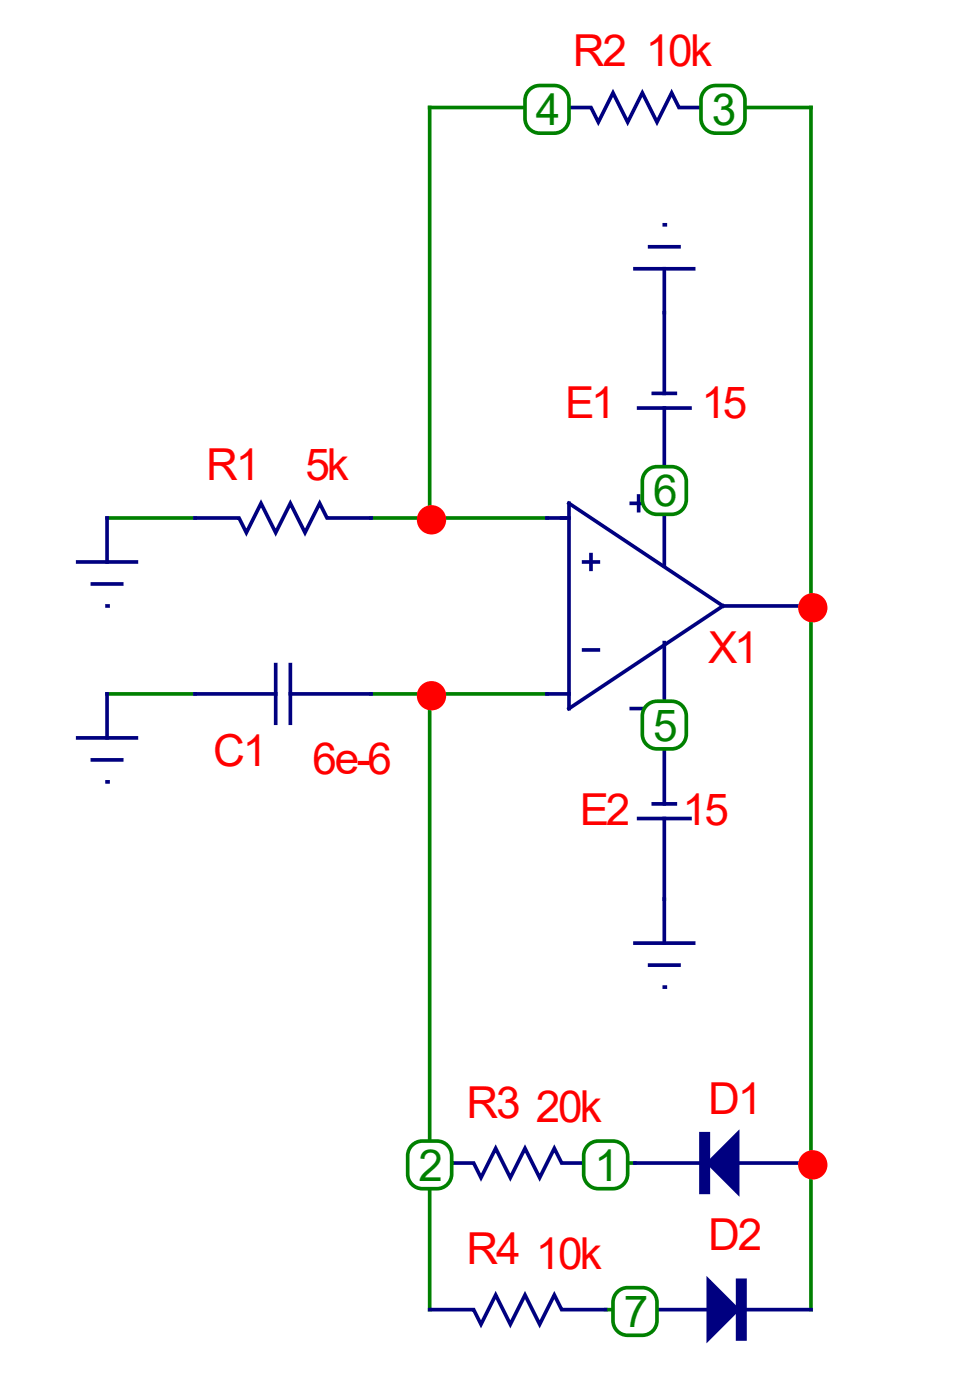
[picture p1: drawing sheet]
<svg xmlns="http://www.w3.org/2000/svg" width="70mm" height="101mm" viewBox="0 0 70 101" stroke-linecap="round" stroke-linejoin="round" font-family="sans-serif">
<path d="M39.5 7.8h-8.5v29.6M52.2 7.8h6.3v86.7M7.7 37.4h6.4M26.8 37.4h12.7M7.7 50.1h6.4M26.8 50.1h12.7M31 50.1v44.4M43.7 84h2.1M43.7 94.5h2.1" fill="none" stroke="#008000" stroke-width=".26"/>
<g fill="none" stroke="#000080" stroke-width=".26">
<path d="M39.5 7.8h3.2l.5 1 1-2.1 1.1 2.1 1.1-2.1 1 2.1 1.1-2.1 .5 1.1h3.2M45.8 19.4h4.3M46.9 17.8h2.1M47.9 16.2h.1M47.9 19.4v9M7.7 37.4v3.2M14.1 37.4h3.2l.5 1.1 1-2.2 1.1 2.2 1.1-2.2 1 2.2 1.1-2.2 .5 1.1h3.2M39.5 37.4h1.6M41.1 36.3l11.1 7.4-11.1 7.5zM45.6 36.3h1M46.1 29.5h3.7M46.1 35.8v1.1"/>
<path d="M47.1 28.4h1.6M47.9 29.5v11.3M5.6 40.6h4.2M5.6 53.3h4.2M6.7 42.2h2.1M6.7 54.9h2.1M7.7 43.7h.1M7.7 56.4h.1M7.7 50.1v3.2M14.1 50.1h5.8M19.9 48v4.2M21 50.1h5.8"/>
<path d="M21 48v4.2M39.5 50.1h1.6M42.1 40.6h1.1M42.1 46.9h1.1M42.7 40v1.1M45.6 51.2h1M46.1 59.1h3.7M47.1 58h1.6M47.9 46.4v11.6M47.9 59.1v9M52.2 43.7h6.3M45.8 68.1h4.3"/>
<path d="M46.9 69.7h2.1M47.9 71.3h.1M31 84h3.2l.5 1 1.1-2.1 1 2.1 1.1-2.1 1 2.1 1.1-2.1 .5 1.1h3.2M31 94.5h3.2l.5 1.1 1.1-2.1 1 2.1 1.1-2.1 1 2.1 1.1-2.1 .5 1h3.2M45.8 84h5.3M45.8 94.5h5.3M53.2 84h5.3M53.2 94.5h5.3"/>
</g>
<g fill="#000080" stroke="#000080" stroke-width=".26">
<path d="M53.2 81.8v4.3l-2.1-2.1z"/>
<path d="M51.1 92.4l2.1 2.1-2.1 2.2z"/>
<path d="M50.6 81.8h.5v4.3h-.5z" fill-rule="evenodd"/>
<path d="M53.2 92.4h.6v4.3h-.6z" fill-rule="evenodd"/>
</g>
<g fill="#f00" stroke="#f00" stroke-width=".26">
<circle cx="31.1" cy="37.5" r=".93"/>
<circle cx="58.7" cy="43.9" r=".93"/>
<circle cx="31.1" cy="50.2" r=".93"/>
<circle cx="58.7" cy="84.1" r=".93"/>
</g>
<g fill="#fff" stroke="#008000" stroke-width=".26">
<path d="M42.6 82.6a2.28 2.28 0 0 1 2.5 .2 3.3 3.3 0 0 1 .1 2.3 1.06 1.06 0 0 1-1 .7h-1a1.06 1.06 0 0 1-1.1-1l.1-1.7z" fill-rule="evenodd"/>
<path d="M29.9 82.6a2.28 2.28 0 0 1 2.5 .2 3.3 3.3 0 0 1 .1 2.3 1.06 1.06 0 0 1-1 .7h-1a1.06 1.06 0 0 1-1.1-1l.1-1.7z" fill-rule="evenodd"/>
<path d="M51 6.4a2.28 2.28 0 0 1 2.6 .2 3.3 3.3 0 0 1 .1 2.3 1.06 1.06 0 0 1-1 .7h-1.1a1.06 1.06 0 0 1-1-1v-1.7z" fill-rule="evenodd"/>
<path d="M38.3 6.4a2.28 2.28 0 0 1 2.6 .2 3.3 3.3 0 0 1 .1 2.3 1.06 1.06 0 0 1-1 .7h-1.1a1.06 1.06 0 0 1-1-1v-1.7z" fill-rule="evenodd"/>
<path d="M46.8 50.8a2.28 2.28 0 0 1 2.5 .3 3.3 3.3 0 0 1 .2 2.2 1.06 1.06 0 0 1-1 .8h-1.1a1.06 1.06 0 0 1-1-1.1v-1.7z" fill-rule="evenodd"/>
<path d="M46.8 33.9a2.28 2.28 0 0 1 2.5 .2 3.3 3.3 0 0 1 .2 2.3 1.06 1.06 0 0 1-1 .7h-1.1a1.06 1.06 0 0 1-1-1v-1.7z" fill-rule="evenodd"/>
<path d="M44.7 93.2a2.28 2.28 0 0 1 2.5 .2 3.3 3.3 0 0 1 .2 2.3 1.06 1.06 0 0 1-1 .7h-1.1a1.06 1.06 0 0 1-1.1-1.1l.1-1.6z" fill-rule="evenodd"/>
</g>
<g font-size="3.2" fill="#f00">
<text x="41.3" y="4.8">R2 10k</text>
<text x="14.9" y="34.7">R1</text>
<text x="22" y="34.7">5k</text>
<text x="40.8" y="30.2">E1</text>
<text x="50.6" y="30.2">15</text>
<text x="51.1" y="47.9">X1</text>
<text x="15.4" y="55.3">C1</text>
<text x="22.5" y="55.9">6e-6</text>
<text x="41.8" y="59.5">E2</text>
<text x="49.3" y="59.5">15</text>
<text x="33.7" y="80.7">R3</text>
<text x="38.7" y="81">20k</text>
<text x="51.1" y="80.4">D1</text>
<text x="33.7" y="91.3">R4</text>
<text x="38.7" y="91.6">10k</text>
<text x="51.1" y="90.2">D2</text>
</g>
<g font-size="3.2" fill="#008000">
<text x="38.7" y="9">4</text>
<text x="51.4" y="9">3</text>
<text x="47.1" y="36.5">6</text>
<text x="47.1" y="53.5">5</text>
<text x="30.2" y="85.2">2</text>
<text x="42.9" y="85.2">1</text>
<text x="45" y="95.8">7</text>
</g>
</svg>
